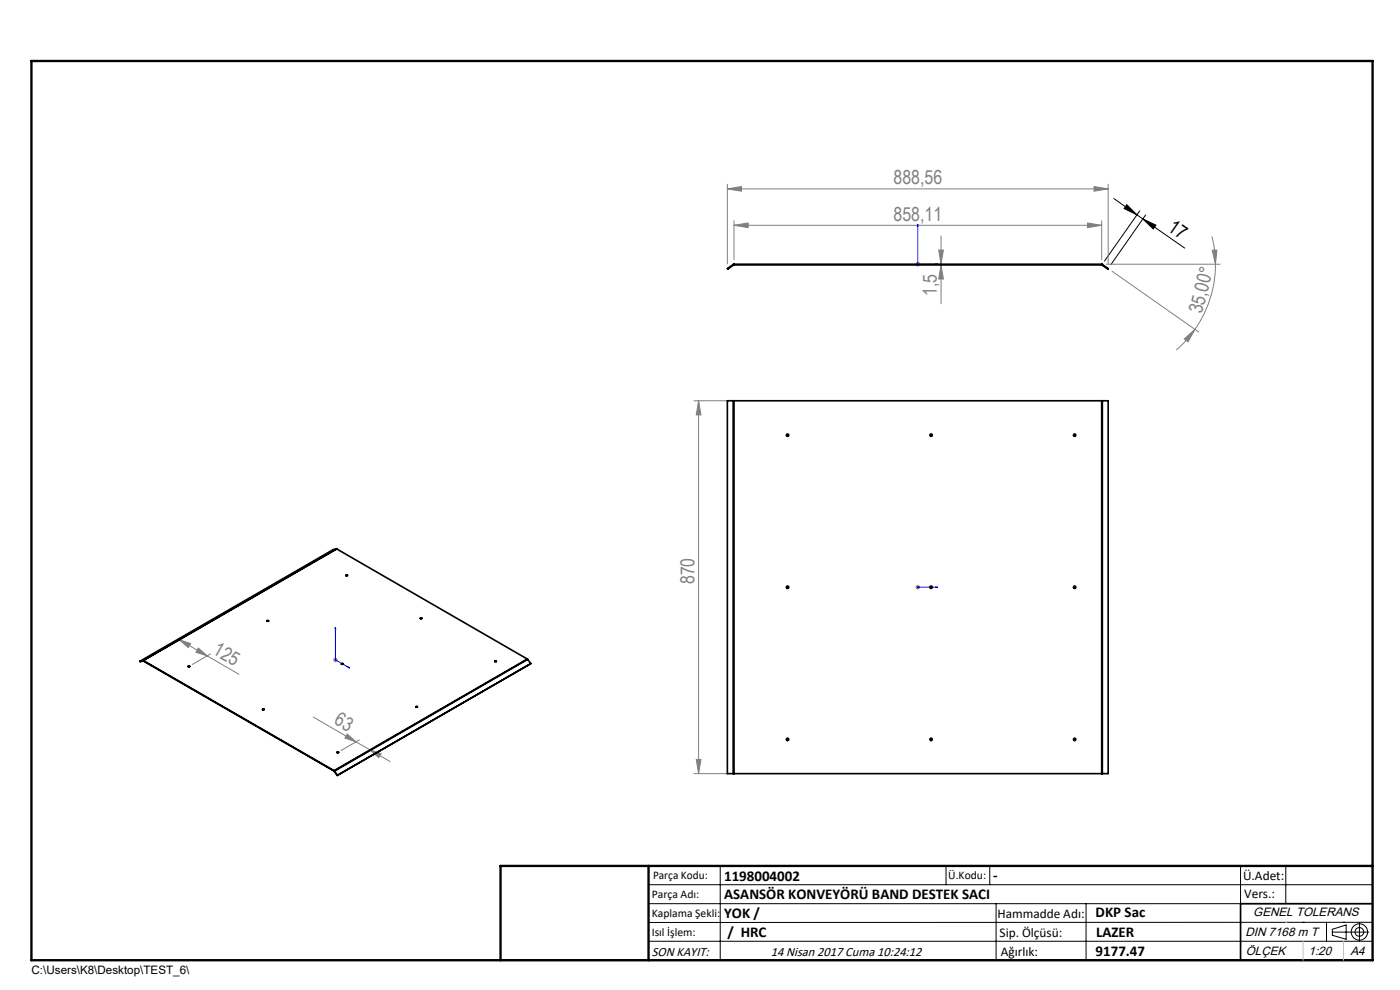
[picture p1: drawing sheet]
<svg xmlns="http://www.w3.org/2000/svg" width="297mm" height="210mm" viewBox="0 0 297 210" stroke-linecap="round" stroke-linejoin="round" font-family="sans-serif">
<g fill="none" stroke="#000" stroke-width=".21">
<path d="M236.3 42.1l4.9 3.5M239 43.4l2.2 2.2-2.7-1.4zM241.2 45.6l1.3 .9M241.8 44.7l-7.5 10.7M242.5 46.5l2.7 1.3-.5 .8zM242.5 46.5l8.8 6.1M243 45.6l-7.3 10.6M137.6 187.7h153.6M137.6 191.7h153.6M137.6 199.7h153.6M152.8 183.7v20M200.7 183.7v4"/>
<path d="M210 183.7v4M211.3 191.7v12M230.4 191.7v12M263.2 183.7v20M272.8 183.7v8M276.4 195.6h.1M281.4 195.6v4.1M282.6 197.7h7.8M282.6 197.1l3-.9v3l-3-.8zM285 195.6h.1M288.4 195.8v3.8M291.2 195.6l-153.6 .1"/>
<circle cx="288.4" cy="197.7" r="1.74"/>
<circle cx="288.4" cy="197.7" r=".93"/>
</g>
<path d="M194.7 47.6l.1 .4h-.2zM194.7 47.6v8.4h4.2M198.5 55.9l.4 .1-.4 .2zM71.2 133.1v.3l-.2-.1zM71.2 133.1v6.9l3 1.7M194.6 124.6h.2zM194.7 124.6h.1M194.7 124.6h4.2M198.9 124.6h-.4h.4M73.8 141.5l.4 .2-.4-.1z" fill="none" stroke="#00f" stroke-width=".21"/>
<g fill="none" stroke="#808080" stroke-width=".21">
<path d="M154.3 39.1v16.9M232.1 39.6l3 .5-3 .5zM235.1 39.1v16.9M154.3 40.1l3-.5v1zM154.3 40.1h80.8M155.7 47.8l3-.5v1zM155.7 46.8v8.3M155.7 47.8h78M194.2 56h1M194.3 55.7l.8 .7M194.7 55.6v1M195.1 55.7l-.8 .7"/>
<path d="M199.1 53h1l-.5 3zM199.6 56.2l.5 3h-1zM199.6 50.1v14.3M230.7 47.3l3 .5-3 .5zM233.7 46.8v8.3M234.7 56h24.1M235.9 57.5l18.4 12.9M257.1 50.2a22.7 22.7 0 0 1 .7 5.8M257.2 53.1l1-.1-.4 3zM257.8 56a24.3 24.3 0 0 1-4.3 13.8M251.2 71.9l2.3-2.1-1.5 2.7zM253.5 69.8a25.4 25.4 0 0 1-4 4.5"/>
<path d="M147.2 85h7.4M148.2 85l.5 3h-1zM148.2 85v79.1M38 135.7l6 3.4M38 135.7l2.4 .8-.5 .9zM42.1 137.5l1.9 1.6-2.4-.7zM44 139.1l6.7 3.9M44.7 138.7l-3.9 2.3M70.6 140h1M70.8 139.6l.7 .7M71.2 139.5v1M71.5 139.6l-.7 .7"/>
<path d="M194.2 124.6h1M194.3 124.2l.8 .7M194.7 124.1v1M195.1 124.2l-.8 .7M66.5 152.1l9 5.3M73.7 155.7l1.8 1.7-2.3-.8zM75.5 157.4l3 1.7M76.2 156.9l-3.8 2.3M78.5 159.1l4.2 2.4M78.5 159.1l2.4 .8-.5 .8zM147.2 164.1h7.4M147.7 161.1h1l-.5 3z"/>
</g>
<path d="M291.2 191.7h-28v12M106.2 203.7h185" fill="none" stroke="#000" stroke-width=".35"/>
<path d="M6.7 12.9h284.5v190.8h-284.5zM137.6 183.7v20M291.2 183.7h-185v20" fill="none" stroke="#000" stroke-width=".5"/>
<path d="M155.7 56.2h-.1M233.7 56.2h.1M233.7 56l.2 .1M233.8 56.2h.1M272.8 195.6h.1M276.4 199.7v4M285 199.7v4" fill="none" stroke="#c0c0c0" stroke-width=".21"/>
<path d="M239 43.4l2.2 2.2-2.7-1.4zM242.5 46.5l2.7 1.3-.5 .8z" fill="#000"/>
<g fill="#00f">
<path d="M73.8 141.5l.4 .2-.4-.1zM71.2 133.1v.3l-.2-.1z"/>
<path d="M198.5 124.6h.4zM194.6 124.6h.2z"/>
<path d="M198.5 55.9l.4 .1-.4 .2zM194.7 47.6l.1 .4h-.2z"/>
</g>
<g fill="#808080">
<path d="M154.3 40.1l3-.5v1zM232.1 39.6l3 .5-3 .5z"/>
<path d="M230.7 47.3l3 .5-3 .5zM155.7 47.8l3-.5v1z"/>
<path d="M251.2 71.9l2.3-2.1-1.5 2.7zM257.2 53.1l1-.1-.4 3z"/>
<path d="M199.6 56.2l.5 3h-1zM199.1 53h1l-.5 3zM147.7 161.1h1l-.5 3zM148.2 85l.5 3h-1z"/>
<path d="M73.7 155.7l1.8 1.7-2.3-.8zM78.5 159.1l2.4 .8-.5 .8zM38 135.7l2.4 .8-.5 .9zM42.1 137.5l1.9 1.6-2.4-.7z"/>
</g>
<g fill="none" stroke="#000" stroke-width=".35">
<path d="M155.5 56.1l-1.2 .9 .1 .1 1.2-.9M155.5 56.1l.1 .1M155.7 56l-.2 .1M155.7 56.2h-.1M155.7 56.2h78M155.7 56v.2M155.7 56h78M233.7 56l.2 .1M233.7 56.2h.1M233.7 56v.2M233.9 56.1l-.1 .1M233.9 56.1l1.2 .9-.1 .1-1.2-.9"/>
<path d="M155.5 85h.2M155.5 85h-1.2v79.1h1.2M155.5 85v79.1M155.7 85v79.1M155.7 85h78M233.7 85h.2M233.7 85v79.1M233.9 85h1.2v79.1h-1.2M233.9 85v79.1M71.3 116.4h.1M71.3 116.4l-41 23.7M71.3 116.4l-.6 .2-41 23.7"/>
<path d="M71.4 116.4l-41 23.7M71.4 116.4l40.5 23.4M56.9 131.7l.1 .1M56.9 131.7l-.2 .1M73.4 122l.3 .1-.2 .1zM73.4 122.1h.3M89.1 131.1l.4 .1-.2 .1zM89.2 131.2h.3M111.9 139.8v.1M111.9 139.8l-41 23.7M111.9 139.9l-41 23.7M111.9 139.9l.7 .8"/>
<path d="M30.3 140.1h.1M30.3 140.1l.1 .1M30.3 140.1l-.6 .2M30.4 140.2h.1M30.4 140.2l-.7 .2v-.1M30.4 140.1l40.5 23.4M30.4 140.2l40.5 23.4M30.4 140.1v.1M39.9 141.4h.4M55.7 150.5h.4l-.3 .1zM55.7 150.5h.3M71.5 159.6h.3"/>
<path d="M71.5 159.5h.3v.2h-.2zM72.4 140.9h.4M72.5 140.7h.2l.1 .2h-.3zM88.2 150h.3M105 140.3h.3M112.6 140.7l-41.1 23.8M70.9 163.5v.1M70.9 163.6h.1M70.9 163.6l.6 .9M155.5 164.1h.2M155.7 164.1h78M233.7 164.1h.2"/>
<circle cx="167.1" cy="92.3" r=".26"/>
<circle cx="197.5" cy="92.3" r=".26"/>
<circle cx="228" cy="92.3" r=".25"/>
<circle cx="56.8" cy="131.7" r=".15"/>
<circle cx="167.1" cy="124.6" r=".25"/>
<circle cx="197.5" cy="124.6" r=".25"/>
<circle cx="228" cy="124.6" r=".24"/>
<circle cx="40.1" cy="141.4" r=".16"/>
<circle cx="88.4" cy="150" r=".15"/>
<circle cx="105.1" cy="140.3" r=".16"/>
<circle cx="167.1" cy="156.8" r=".25"/>
<circle cx="197.5" cy="156.8" r=".25"/>
<circle cx="228" cy="156.8" r=".24"/>
</g>
<g font-size="4.1" fill="#808080">
<text x="189.6" y="39.1">888,56</text>
<text x="189.6" y="46.9">858,11</text>
<text x="198.7" y="62.8" transform="rotate(-90 198.7 62.8)">1,5</text>
<text x="255" y="66.7" transform="rotate(-76 255 66.7)">35,00°</text>
<text x="147.3" y="123.9" transform="rotate(-90 147.3 123.9)">870</text>
<text x="44.9" y="138.6" transform="rotate(30 44.9 138.6)">125</text>
<text x="70.6" y="153.4" transform="rotate(30 70.6 153.4)">63</text>
</g>
<text font-size="4.1" x="247.5" y="48.8" transform="rotate(35 247.5 48.8)">17</text>
<g font-size="3.2">
<text x="153.6" y="186.8">1198004002</text>
<text x="153.6" y="190.8">ASANSÖR KONVEYÖRÜ BAND DESTEK SACI</text>
<text x="210.7" y="186.6">-</text>
<text x="153.6" y="194.8">YOK /</text>
<text x="232.4" y="194.5">DKP Sac</text>
<text x="154.3" y="198.8">/ HRC</text>
<text x="232.4" y="202.8">9177.47</text>
<text x="232.5" y="198.8">LAZER</text>
</g>
<g font-size="2.8">
<text x="263.7" y="186.7">Ü.Adet:</text>
<text x="263.9" y="190.5">Vers.:</text>
<text x="211.6" y="194.8">Hammadde Adı:</text>
<text x="138.3" y="202.8">SON KAYIT:</text>
<text x="163.5" y="202.8">14 Nisan 2017 Cuma 10:24:12</text>
<text x="212.1" y="198.7">Sip. Ölçüsü:</text>
<text x="212.3" y="202.7">Ağırlık:</text>
</g>
<g font-size="2.6">
<text x="265.9" y="194.4">GENEL TOLERANS</text>
<text x="264.2" y="198.5">DIN 7168 m T</text>
<text x="264.3" y="202.6">ÖLÇEK</text>
<text x="277.6" y="202.6">1:20</text>
<text x="286.5" y="202.6">A4</text>
</g>
<g font-size="2.5">
<text x="138.3" y="190.5">Parça Adı:</text>
<text x="138.5" y="186.5">Parça Kodu:</text>
<text x="201.2" y="186.5">Ü.Kodu:</text>
<text x="138.3" y="194.5">Kaplama Şekli:</text>
<text x="138.3" y="198.6">Isıl İşlem:</text>
<text x="6.7" y="206.7">C:\Users\K8\Desktop\TEST_6\</text>
</g>
</svg>
